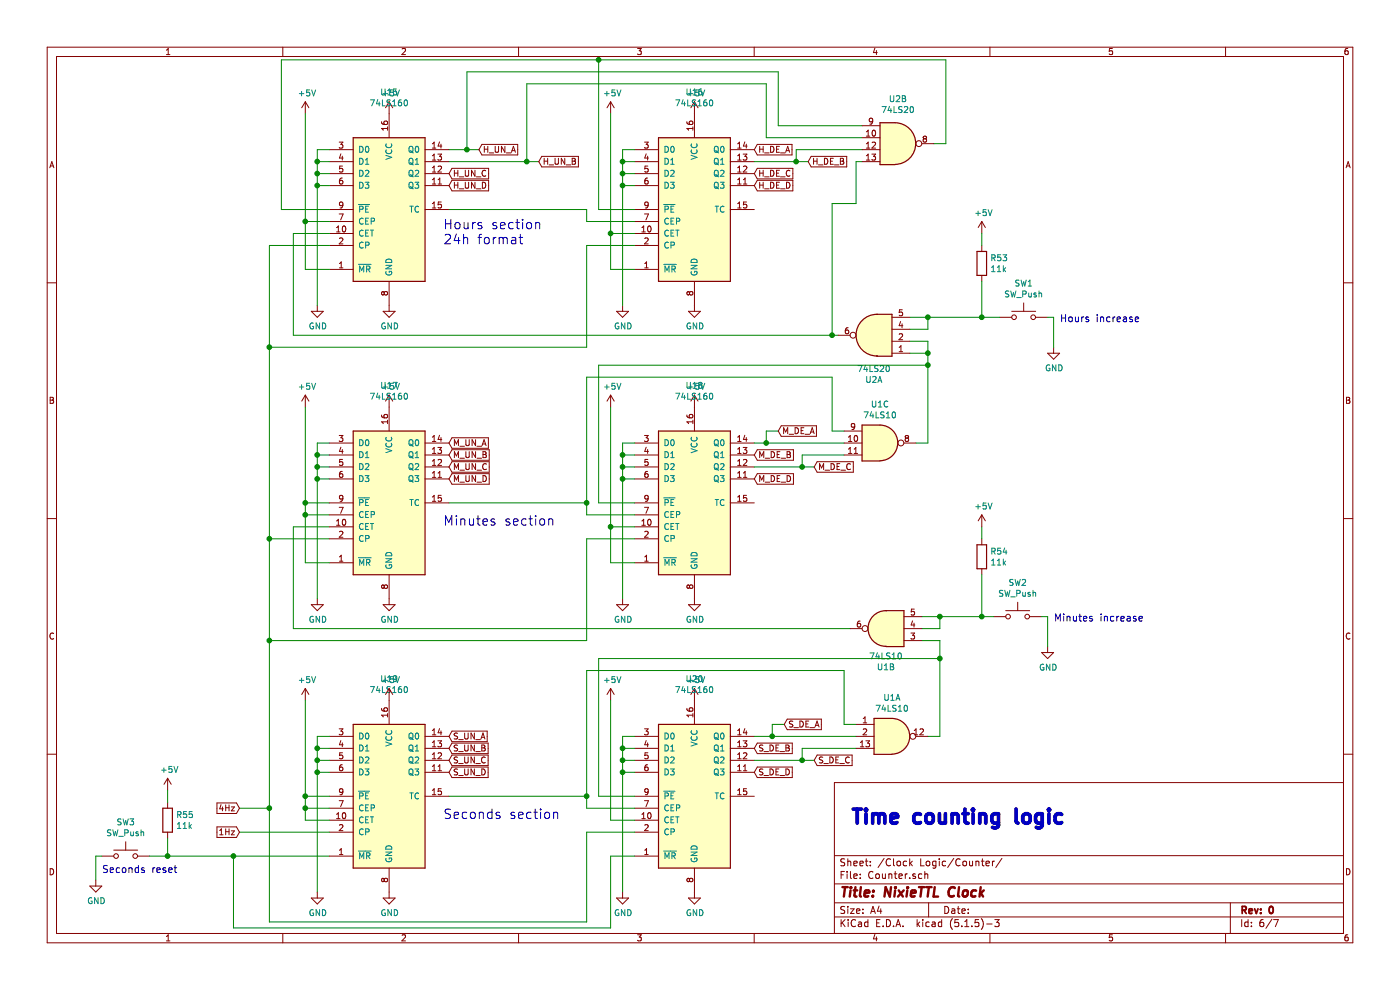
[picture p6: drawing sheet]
EESchema Schematic File Version 4
EELAYER 30 0
EELAYER END
$Descr A4 11693 8268
encoding utf-8
Sheet 6 7
Title "NixieTTL Clock"
Date ""
Rev "0"
Comp ""
Comment1 ""
Comment2 ""
Comment3 ""
Comment4 ""
$EndDescr
$Comp
L 74xx:74LS20 U?
U 1 1
P 7300 2800
AR Path="/5E142A7A/5F0894AE" Ref="U?"  Part="1" 
AR Path="/5E142A7A/5F058E0C/5F0894AE" Ref="U2"  Part="1" 
F 0 "U2" H 7300 3175 50  0000 C CNN
F 1 "74LS20" H 7300 3084 50  0000 C CNN
F 2 "Package_DIP:DIP-14_W7.62mm" H 7300 2800 50  0001 C CNN
F 3 "http://www.ti.com/lit/gpn/sn74LS20" H 7300 2800 50  0001 C CNN
	1    7300 2800
	-1   0    0    1   
$EndComp
$Comp
L 74xx:74LS160 U?
U 1 1
P 5800 1750
AR Path="/5E142A7A/5F0894BA" Ref="U?"  Part="1" 
AR Path="/5E142A7A/5F058E0C/5F0894BA" Ref="U16"  Part="1" 
F 0 "U16" H 5800 2731 50  0000 C CNN
F 1 "74LS160" H 5800 2640 50  0000 C CNN
F 2 "Package_DIP:DIP-16_W7.62mm" H 5800 1750 50  0001 C CNN
F 3 "http://www.ti.com/lit/gpn/sn74LS160" H 5800 1750 50  0001 C CNN
	1    5800 1750
	1    0    0    -1  
$EndComp
$Comp
L 74xx:74LS160 U?
U 1 1
P 3250 1750
AR Path="/5E142A7A/5F0894C0" Ref="U?"  Part="1" 
AR Path="/5E142A7A/5F058E0C/5F0894C0" Ref="U15"  Part="1" 
F 0 "U15" H 3250 2731 50  0000 C CNN
F 1 "74LS160" H 3250 2640 50  0000 C CNN
F 2 "Package_DIP:DIP-16_W7.62mm" H 3250 1750 50  0001 C CNN
F 3 "http://www.ti.com/lit/gpn/sn74LS160" H 3250 1750 50  0001 C CNN
	1    3250 1750
	1    0    0    -1  
$EndComp
Wire Wire Line
	7850 6150 7750 6150
Wire Wire Line
	7850 5500 7850 6150
Wire Wire Line
	5000 5500 7850 5500
Wire Wire Line
	5000 6650 5000 5500
Wire Wire Line
	5300 6650 5000 6650
Connection ~ 4900 6650
Wire Wire Line
	7050 6050 7150 6050
Wire Wire Line
	7050 5600 7050 6050
Wire Wire Line
	4900 5600 7050 5600
Wire Wire Line
	4900 6650 4900 5600
Wire Wire Line
	6700 6250 7150 6250
Wire Wire Line
	6700 6350 6700 6250
Wire Wire Line
	6300 6350 6700 6350
Wire Wire Line
	6300 6150 6450 6150
$Comp
L 74xx:74LS10 U?
U 1 1
P 7450 6150
AR Path="/5E142A7A/5F0894D4" Ref="U?"  Part="1" 
AR Path="/5E142A7A/5F058E0C/5F0894D4" Ref="U1"  Part="1" 
F 0 "U1" H 7450 6475 50  0000 C CNN
F 1 "74LS10" H 7450 6384 50  0000 C CNN
F 2 "Package_DIP:DIP-14_W7.62mm" H 7450 6150 50  0001 C CNN
F 3 "http://www.ti.com/lit/gpn/sn74LS10" H 7450 6150 50  0001 C CNN
	1    7450 6150
	1    0    0    -1  
$EndComp
Wire Wire Line
	5300 6950 4900 6950
Wire Wire Line
	5100 5850 5100 6850
Wire Wire Line
	5100 7150 5300 7150
Wire Wire Line
	5300 6850 5100 6850
Wire Wire Line
	4900 6750 5300 6750
Wire Wire Line
	4900 6650 4900 6750
Wire Wire Line
	3750 6650 4900 6650
Connection ~ 5200 6450
Wire Wire Line
	5200 7450 5200 6450
Connection ~ 5200 6350
Wire Wire Line
	5200 6450 5200 6350
Wire Wire Line
	5200 6450 5300 6450
Connection ~ 5200 6250
Wire Wire Line
	5200 6250 5200 6350
Wire Wire Line
	5200 6250 5300 6250
Wire Wire Line
	5200 6350 5300 6350
Wire Wire Line
	5200 6150 5200 6250
Wire Wire Line
	5300 6150 5200 6150
Wire Wire Line
	2550 6850 2750 6850
Wire Wire Line
	2750 6750 2550 6750
Wire Wire Line
	2550 5850 2550 6650
Wire Wire Line
	2750 6650 2550 6650
Wire Wire Line
	2650 6450 2650 7450
Connection ~ 2650 6450
Wire Wire Line
	2650 6450 2750 6450
Wire Wire Line
	2650 6350 2650 6450
Connection ~ 2650 6350
Wire Wire Line
	2750 6350 2650 6350
Wire Wire Line
	2650 6250 2650 6350
Connection ~ 2650 6250
Wire Wire Line
	2650 6250 2750 6250
Wire Wire Line
	2650 6150 2650 6250
Wire Wire Line
	2750 6150 2650 6150
$Comp
L power:+5V #PWR?
U 1 1
P 3250 5850
AR Path="/5E142A7A/5F089501" Ref="#PWR?"  Part="1" 
AR Path="/5E142A7A/5F058E0C/5F089501" Ref="#PWR0119"  Part="1" 
F 0 "#PWR0119" H 3250 5700 50  0001 C CNN
F 1 "+5V" H 3265 6023 50  0000 C CNN
F 2 "" H 3250 5850 50  0001 C CNN
F 3 "" H 3250 5850 50  0001 C CNN
	1    3250 5850
	1    0    0    -1  
$EndComp
$Comp
L power:+5V #PWR?
U 1 1
P 2550 5850
AR Path="/5E142A7A/5F089507" Ref="#PWR?"  Part="1" 
AR Path="/5E142A7A/5F058E0C/5F089507" Ref="#PWR0118"  Part="1" 
F 0 "#PWR0118" H 2550 5700 50  0001 C CNN
F 1 "+5V" H 2565 6023 50  0000 C CNN
F 2 "" H 2550 5850 50  0001 C CNN
F 3 "" H 2550 5850 50  0001 C CNN
	1    2550 5850
	1    0    0    -1  
$EndComp
$Comp
L power:+5V #PWR?
U 1 1
P 5100 5850
AR Path="/5E142A7A/5F08950D" Ref="#PWR?"  Part="1" 
AR Path="/5E142A7A/5F058E0C/5F08950D" Ref="#PWR0120"  Part="1" 
F 0 "#PWR0120" H 5100 5700 50  0001 C CNN
F 1 "+5V" H 5115 6023 50  0000 C CNN
F 2 "" H 5100 5850 50  0001 C CNN
F 3 "" H 5100 5850 50  0001 C CNN
	1    5100 5850
	1    0    0    -1  
$EndComp
$Comp
L power:+5V #PWR?
U 1 1
P 5800 5850
AR Path="/5E142A7A/5F089513" Ref="#PWR?"  Part="1" 
AR Path="/5E142A7A/5F058E0C/5F089513" Ref="#PWR0121"  Part="1" 
F 0 "#PWR0121" H 5800 5700 50  0001 C CNN
F 1 "+5V" H 5815 6023 50  0000 C CNN
F 2 "" H 5800 5850 50  0001 C CNN
F 3 "" H 5800 5850 50  0001 C CNN
	1    5800 5850
	1    0    0    -1  
$EndComp
$Comp
L power:GND #PWR?
U 1 1
P 5200 7450
AR Path="/5E142A7A/5F089519" Ref="#PWR?"  Part="1" 
AR Path="/5E142A7A/5F058E0C/5F089519" Ref="#PWR0126"  Part="1" 
F 0 "#PWR0126" H 5200 7200 50  0001 C CNN
F 1 "GND" H 5205 7277 50  0000 C CNN
F 2 "" H 5200 7450 50  0001 C CNN
F 3 "" H 5200 7450 50  0001 C CNN
	1    5200 7450
	1    0    0    -1  
$EndComp
$Comp
L power:GND #PWR?
U 1 1
P 2650 7450
AR Path="/5E142A7A/5F08951F" Ref="#PWR?"  Part="1" 
AR Path="/5E142A7A/5F058E0C/5F08951F" Ref="#PWR0124"  Part="1" 
F 0 "#PWR0124" H 2650 7200 50  0001 C CNN
F 1 "GND" H 2655 7277 50  0000 C CNN
F 2 "" H 2650 7450 50  0001 C CNN
F 3 "" H 2650 7450 50  0001 C CNN
	1    2650 7450
	1    0    0    -1  
$EndComp
$Comp
L power:GND #PWR?
U 1 1
P 5800 7450
AR Path="/5E142A7A/5F089525" Ref="#PWR?"  Part="1" 
AR Path="/5E142A7A/5F058E0C/5F089525" Ref="#PWR0127"  Part="1" 
F 0 "#PWR0127" H 5800 7200 50  0001 C CNN
F 1 "GND" H 5805 7277 50  0000 C CNN
F 2 "" H 5800 7450 50  0001 C CNN
F 3 "" H 5800 7450 50  0001 C CNN
	1    5800 7450
	1    0    0    -1  
$EndComp
$Comp
L power:GND #PWR?
U 1 1
P 3250 7450
AR Path="/5E142A7A/5F08952B" Ref="#PWR?"  Part="1" 
AR Path="/5E142A7A/5F058E0C/5F08952B" Ref="#PWR0125"  Part="1" 
F 0 "#PWR0125" H 3250 7200 50  0001 C CNN
F 1 "GND" H 3255 7277 50  0000 C CNN
F 2 "" H 3250 7450 50  0001 C CNN
F 3 "" H 3250 7450 50  0001 C CNN
	1    3250 7450
	1    0    0    -1  
$EndComp
$Comp
L 74xx:74LS160 U?
U 1 1
P 5800 6650
AR Path="/5E142A7A/5F089531" Ref="U?"  Part="1" 
AR Path="/5E142A7A/5F058E0C/5F089531" Ref="U20"  Part="1" 
F 0 "U20" H 5800 7631 50  0000 C CNN
F 1 "74LS160" H 5800 7540 50  0000 C CNN
F 2 "Package_DIP:DIP-16_W7.62mm" H 5800 6650 50  0001 C CNN
F 3 "http://www.ti.com/lit/gpn/sn74LS160" H 5800 6650 50  0001 C CNN
	1    5800 6650
	1    0    0    -1  
$EndComp
$Comp
L 74xx:74LS160 U?
U 1 1
P 3250 6650
AR Path="/5E142A7A/5F089537" Ref="U?"  Part="1" 
AR Path="/5E142A7A/5F058E0C/5F089537" Ref="U19"  Part="1" 
F 0 "U19" H 3250 7631 50  0000 C CNN
F 1 "74LS160" H 3250 7540 50  0000 C CNN
F 2 "Package_DIP:DIP-16_W7.62mm" H 3250 6650 50  0001 C CNN
F 3 "http://www.ti.com/lit/gpn/sn74LS160" H 3250 6650 50  0001 C CNN
	1    3250 6650
	1    0    0    -1  
$EndComp
$Comp
L 74xx:74LS10 U?
U 3 1
P 7350 3700
AR Path="/5E142A7A/5F08953D" Ref="U?"  Part="3" 
AR Path="/5E142A7A/5F058E0C/5F08953D" Ref="U1"  Part="3" 
F 0 "U1" H 7350 4025 50  0000 C CNN
F 1 "74LS10" H 7350 3934 50  0000 C CNN
F 2 "Package_DIP:DIP-14_W7.62mm" H 7350 3700 50  0001 C CNN
F 3 "http://www.ti.com/lit/gpn/sn74LS10" H 7350 3700 50  0001 C CNN
	3    7350 3700
	1    0    0    -1  
$EndComp
$Comp
L 74xx:74LS10 U?
U 2 1
P 7400 5250
AR Path="/5E142A7A/5F089543" Ref="U?"  Part="2" 
AR Path="/5E142A7A/5F058E0C/5F089543" Ref="U1"  Part="2" 
F 0 "U1" H 7400 5575 50  0000 C CNN
F 1 "74LS10" H 7400 5484 50  0000 C CNN
F 2 "Package_DIP:DIP-14_W7.62mm" H 7400 5250 50  0001 C CNN
F 3 "http://www.ti.com/lit/gpn/sn74LS10" H 7400 5250 50  0001 C CNN
	2    7400 5250
	-1   0    0    1   
$EndComp
Wire Wire Line
	2750 4000 2650 4000
Wire Wire Line
	2650 4000 2650 3900
Wire Wire Line
	2650 3700 2750 3700
Wire Wire Line
	2750 3800 2650 3800
Connection ~ 2650 3800
Wire Wire Line
	2650 3800 2650 3700
Wire Wire Line
	2650 3900 2750 3900
Connection ~ 2650 3900
Wire Wire Line
	2650 3900 2650 3800
Wire Wire Line
	2650 4000 2650 5000
Connection ~ 2650 4000
Wire Wire Line
	2750 4300 2550 4300
Wire Wire Line
	2550 4300 2550 4200
Wire Wire Line
	2750 4200 2550 4200
Connection ~ 2550 4200
Wire Wire Line
	2550 4200 2550 3400
Wire Wire Line
	2550 4300 2550 4700
Wire Wire Line
	2550 4700 2750 4700
Connection ~ 2550 4300
Wire Wire Line
	2750 4500 2250 4500
Wire Wire Line
	2750 4400 2450 4400
Connection ~ 5100 4400
Wire Wire Line
	5100 4700 5100 4400
Wire Wire Line
	5300 4700 5100 4700
Wire Wire Line
	5100 4400 5100 3400
Wire Wire Line
	5300 4400 5100 4400
Wire Wire Line
	5200 3800 5200 3900
Connection ~ 5200 3800
Wire Wire Line
	5300 3800 5200 3800
Wire Wire Line
	5200 3900 5200 4000
Connection ~ 5200 3900
Wire Wire Line
	5200 3900 5300 3900
Wire Wire Line
	5200 4000 5200 5000
Connection ~ 5200 4000
Wire Wire Line
	5300 4000 5200 4000
Wire Wire Line
	5200 3700 5200 3800
Wire Wire Line
	5300 3700 5200 3700
$Comp
L 74xx:74LS160 U?
U 1 1
P 3250 4200
AR Path="/5E142A7A/5F08956E" Ref="U?"  Part="1" 
AR Path="/5E142A7A/5F058E0C/5F08956E" Ref="U17"  Part="1" 
F 0 "U17" H 3250 5181 50  0000 C CNN
F 1 "74LS160" H 3250 5090 50  0000 C CNN
F 2 "Package_DIP:DIP-16_W7.62mm" H 3250 4200 50  0001 C CNN
F 3 "http://www.ti.com/lit/gpn/sn74LS160" H 3250 4200 50  0001 C CNN
	1    3250 4200
	1    0    0    -1  
$EndComp
$Comp
L 74xx:74LS160 U?
U 1 1
P 5800 4200
AR Path="/5E142A7A/5F089574" Ref="U?"  Part="1" 
AR Path="/5E142A7A/5F058E0C/5F089574" Ref="U18"  Part="1" 
F 0 "U18" H 5800 5181 50  0000 C CNN
F 1 "74LS160" H 5800 5090 50  0000 C CNN
F 2 "Package_DIP:DIP-16_W7.62mm" H 5800 4200 50  0001 C CNN
F 3 "http://www.ti.com/lit/gpn/sn74LS160" H 5800 4200 50  0001 C CNN
	1    5800 4200
	1    0    0    -1  
$EndComp
Wire Wire Line
	5300 4300 4900 4300
Wire Wire Line
	4900 4300 4900 4200
Wire Wire Line
	4900 4200 3750 4200
Wire Wire Line
	5300 1850 4900 1850
Wire Wire Line
	4900 1850 4900 1750
Wire Wire Line
	4900 1750 3750 1750
Wire Wire Line
	5300 1250 5200 1250
Wire Wire Line
	5200 1250 5200 1350
Wire Wire Line
	5300 1550 5200 1550
Connection ~ 5200 1550
Wire Wire Line
	5200 1550 5200 2550
Wire Wire Line
	5300 1450 5200 1450
Connection ~ 5200 1450
Wire Wire Line
	5200 1450 5200 1550
Wire Wire Line
	5200 1350 5300 1350
Connection ~ 5200 1350
Wire Wire Line
	5200 1350 5200 1450
Wire Wire Line
	5300 1950 5100 1950
Wire Wire Line
	5100 1950 5100 2250
Wire Wire Line
	5100 2250 5300 2250
Connection ~ 5100 1950
Wire Wire Line
	2750 1550 2650 1550
Wire Wire Line
	2650 1550 2650 2550
Wire Wire Line
	2650 1550 2650 1450
Wire Wire Line
	2650 1250 2750 1250
Connection ~ 2650 1550
Wire Wire Line
	2750 1350 2650 1350
Connection ~ 2650 1350
Wire Wire Line
	2650 1350 2650 1250
Wire Wire Line
	2750 1450 2650 1450
Connection ~ 2650 1450
Wire Wire Line
	2650 1450 2650 1350
Wire Wire Line
	2750 1850 2550 1850
Wire Wire Line
	2750 2250 2550 2250
Wire Wire Line
	2550 2250 2550 1850
Connection ~ 2550 1850
Wire Wire Line
	2750 2050 2250 2050
Wire Wire Line
	5300 2050 4900 2050
Wire Wire Line
	7850 5500 7850 5350
Wire Wire Line
	7850 5350 7700 5350
Connection ~ 7850 5500
Wire Wire Line
	7100 5250 2450 5250
Wire Wire Line
	2450 5250 2450 4400
Wire Wire Line
	7050 3700 6400 3700
Wire Wire Line
	6300 3900 6700 3900
Wire Wire Line
	6700 3900 6700 3800
Wire Wire Line
	6700 3800 7050 3800
Wire Wire Line
	5300 4200 5000 4200
Wire Wire Line
	5000 4200 5000 3050
Wire Wire Line
	4900 4200 4900 3150
Connection ~ 4900 4200
Wire Wire Line
	7750 3050 7750 3700
Wire Wire Line
	7750 3700 7650 3700
Wire Wire Line
	5000 3050 7750 3050
Wire Wire Line
	6950 3600 6950 3150
Wire Wire Line
	6950 3600 7050 3600
Wire Wire Line
	4900 3150 6950 3150
Wire Wire Line
	7600 2950 7750 2950
Wire Wire Line
	7750 2950 7750 3050
Connection ~ 7750 3050
Wire Wire Line
	7600 2850 7750 2850
Wire Wire Line
	7750 2850 7750 2950
Connection ~ 7750 2950
Wire Wire Line
	2750 1950 2450 1950
Wire Wire Line
	2450 2800 6950 2800
Wire Wire Line
	3750 1250 3900 1250
Wire Wire Line
	4400 1350 3750 1350
Wire Wire Line
	2550 950  2550 1850
Wire Wire Line
	5100 950  5100 1950
Wire Wire Line
	5300 1750 5000 1750
Wire Wire Line
	2750 1750 2350 1750
$Comp
L power:GND #PWR?
U 1 1
P 5800 5000
AR Path="/5E142A7A/5F0895C2" Ref="#PWR?"  Part="1" 
AR Path="/5E142A7A/5F058E0C/5F0895C2" Ref="#PWR0116"  Part="1" 
F 0 "#PWR0116" H 5800 4750 50  0001 C CNN
F 1 "GND" H 5805 4827 50  0000 C CNN
F 2 "" H 5800 5000 50  0001 C CNN
F 3 "" H 5800 5000 50  0001 C CNN
	1    5800 5000
	1    0    0    -1  
$EndComp
$Comp
L power:GND #PWR?
U 1 1
P 3250 5000
AR Path="/5E142A7A/5F0895C8" Ref="#PWR?"  Part="1" 
AR Path="/5E142A7A/5F058E0C/5F0895C8" Ref="#PWR0114"  Part="1" 
F 0 "#PWR0114" H 3250 4750 50  0001 C CNN
F 1 "GND" H 3255 4827 50  0000 C CNN
F 2 "" H 3250 5000 50  0001 C CNN
F 3 "" H 3250 5000 50  0001 C CNN
	1    3250 5000
	1    0    0    -1  
$EndComp
$Comp
L power:GND #PWR?
U 1 1
P 5200 5000
AR Path="/5E142A7A/5F0895CE" Ref="#PWR?"  Part="1" 
AR Path="/5E142A7A/5F058E0C/5F0895CE" Ref="#PWR0115"  Part="1" 
F 0 "#PWR0115" H 5200 4750 50  0001 C CNN
F 1 "GND" H 5205 4827 50  0000 C CNN
F 2 "" H 5200 5000 50  0001 C CNN
F 3 "" H 5200 5000 50  0001 C CNN
	1    5200 5000
	1    0    0    -1  
$EndComp
$Comp
L power:GND #PWR?
U 1 1
P 2650 5000
AR Path="/5E142A7A/5F0895D4" Ref="#PWR?"  Part="1" 
AR Path="/5E142A7A/5F058E0C/5F0895D4" Ref="#PWR0113"  Part="1" 
F 0 "#PWR0113" H 2650 4750 50  0001 C CNN
F 1 "GND" H 2655 4827 50  0000 C CNN
F 2 "" H 2650 5000 50  0001 C CNN
F 3 "" H 2650 5000 50  0001 C CNN
	1    2650 5000
	1    0    0    -1  
$EndComp
$Comp
L power:+5V #PWR?
U 1 1
P 2550 3400
AR Path="/5E142A7A/5F0895DA" Ref="#PWR?"  Part="1" 
AR Path="/5E142A7A/5F058E0C/5F0895DA" Ref="#PWR0108"  Part="1" 
F 0 "#PWR0108" H 2550 3250 50  0001 C CNN
F 1 "+5V" H 2565 3573 50  0000 C CNN
F 2 "" H 2550 3400 50  0001 C CNN
F 3 "" H 2550 3400 50  0001 C CNN
	1    2550 3400
	1    0    0    -1  
$EndComp
$Comp
L power:+5V #PWR?
U 1 1
P 3250 3400
AR Path="/5E142A7A/5F0895E0" Ref="#PWR?"  Part="1" 
AR Path="/5E142A7A/5F058E0C/5F0895E0" Ref="#PWR0109"  Part="1" 
F 0 "#PWR0109" H 3250 3250 50  0001 C CNN
F 1 "+5V" H 3265 3573 50  0000 C CNN
F 2 "" H 3250 3400 50  0001 C CNN
F 3 "" H 3250 3400 50  0001 C CNN
	1    3250 3400
	1    0    0    -1  
$EndComp
$Comp
L power:+5V #PWR?
U 1 1
P 5800 3400
AR Path="/5E142A7A/5F0895E6" Ref="#PWR?"  Part="1" 
AR Path="/5E142A7A/5F058E0C/5F0895E6" Ref="#PWR0111"  Part="1" 
F 0 "#PWR0111" H 5800 3250 50  0001 C CNN
F 1 "+5V" H 5815 3573 50  0000 C CNN
F 2 "" H 5800 3400 50  0001 C CNN
F 3 "" H 5800 3400 50  0001 C CNN
	1    5800 3400
	1    0    0    -1  
$EndComp
$Comp
L power:+5V #PWR?
U 1 1
P 5100 3400
AR Path="/5E142A7A/5F0895EC" Ref="#PWR?"  Part="1" 
AR Path="/5E142A7A/5F058E0C/5F0895EC" Ref="#PWR0110"  Part="1" 
F 0 "#PWR0110" H 5100 3250 50  0001 C CNN
F 1 "+5V" H 5115 3573 50  0000 C CNN
F 2 "" H 5100 3400 50  0001 C CNN
F 3 "" H 5100 3400 50  0001 C CNN
	1    5100 3400
	1    0    0    -1  
$EndComp
$Comp
L power:GND #PWR?
U 1 1
P 5800 2550
AR Path="/5E142A7A/5F0895F2" Ref="#PWR?"  Part="1" 
AR Path="/5E142A7A/5F058E0C/5F0895F2" Ref="#PWR0106"  Part="1" 
F 0 "#PWR0106" H 5800 2300 50  0001 C CNN
F 1 "GND" H 5805 2377 50  0000 C CNN
F 2 "" H 5800 2550 50  0001 C CNN
F 3 "" H 5800 2550 50  0001 C CNN
	1    5800 2550
	1    0    0    -1  
$EndComp
$Comp
L power:GND #PWR?
U 1 1
P 5200 2550
AR Path="/5E142A7A/5F0895F8" Ref="#PWR?"  Part="1" 
AR Path="/5E142A7A/5F058E0C/5F0895F8" Ref="#PWR0105"  Part="1" 
F 0 "#PWR0105" H 5200 2300 50  0001 C CNN
F 1 "GND" H 5205 2377 50  0000 C CNN
F 2 "" H 5200 2550 50  0001 C CNN
F 3 "" H 5200 2550 50  0001 C CNN
	1    5200 2550
	1    0    0    -1  
$EndComp
$Comp
L power:GND #PWR?
U 1 1
P 3250 2550
AR Path="/5E142A7A/5F0895FE" Ref="#PWR?"  Part="1" 
AR Path="/5E142A7A/5F058E0C/5F0895FE" Ref="#PWR0104"  Part="1" 
F 0 "#PWR0104" H 3250 2300 50  0001 C CNN
F 1 "GND" H 3255 2377 50  0000 C CNN
F 2 "" H 3250 2550 50  0001 C CNN
F 3 "" H 3250 2550 50  0001 C CNN
	1    3250 2550
	1    0    0    -1  
$EndComp
$Comp
L power:GND #PWR?
U 1 1
P 2650 2550
AR Path="/5E142A7A/5F089604" Ref="#PWR?"  Part="1" 
AR Path="/5E142A7A/5F058E0C/5F089604" Ref="#PWR0103"  Part="1" 
F 0 "#PWR0103" H 2650 2300 50  0001 C CNN
F 1 "GND" H 2655 2377 50  0000 C CNN
F 2 "" H 2650 2550 50  0001 C CNN
F 3 "" H 2650 2550 50  0001 C CNN
	1    2650 2550
	1    0    0    -1  
$EndComp
$Comp
L power:+5V #PWR?
U 1 1
P 2550 950
AR Path="/5E142A7A/5F08960A" Ref="#PWR?"  Part="1" 
AR Path="/5E142A7A/5F058E0C/5F08960A" Ref="#PWR098"  Part="1" 
F 0 "#PWR098" H 2550 800 50  0001 C CNN
F 1 "+5V" H 2565 1123 50  0000 C CNN
F 2 "" H 2550 950 50  0001 C CNN
F 3 "" H 2550 950 50  0001 C CNN
	1    2550 950 
	1    0    0    -1  
$EndComp
$Comp
L power:+5V #PWR?
U 1 1
P 5800 950
AR Path="/5E142A7A/5F089610" Ref="#PWR?"  Part="1" 
AR Path="/5E142A7A/5F058E0C/5F089610" Ref="#PWR0101"  Part="1" 
F 0 "#PWR0101" H 5800 800 50  0001 C CNN
F 1 "+5V" H 5815 1123 50  0000 C CNN
F 2 "" H 5800 950 50  0001 C CNN
F 3 "" H 5800 950 50  0001 C CNN
	1    5800 950 
	1    0    0    -1  
$EndComp
$Comp
L power:+5V #PWR?
U 1 1
P 5100 950
AR Path="/5E142A7A/5F089616" Ref="#PWR?"  Part="1" 
AR Path="/5E142A7A/5F058E0C/5F089616" Ref="#PWR0100"  Part="1" 
F 0 "#PWR0100" H 5100 800 50  0001 C CNN
F 1 "+5V" H 5115 1123 50  0000 C CNN
F 2 "" H 5100 950 50  0001 C CNN
F 3 "" H 5100 950 50  0001 C CNN
	1    5100 950 
	1    0    0    -1  
$EndComp
Wire Wire Line
	6300 1350 6650 1350
Wire Wire Line
	6400 700  4400 700 
Wire Wire Line
	4400 700  4400 1350
Wire Wire Line
	3900 1250 3900 600 
Wire Wire Line
	5000 500  2350 500 
Connection ~ 5000 500 
Wire Wire Line
	2350 500  2350 1750
Wire Wire Line
	5000 500  5000 1750
$Comp
L power:+5V #PWR?
U 1 1
P 3250 950
AR Path="/5E142A7A/5F089627" Ref="#PWR?"  Part="1" 
AR Path="/5E142A7A/5F058E0C/5F089627" Ref="#PWR099"  Part="1" 
F 0 "#PWR099" H 3250 800 50  0001 C CNN
F 1 "+5V" H 3265 1123 50  0000 C CNN
F 2 "" H 3250 950 50  0001 C CNN
F 3 "" H 3250 950 50  0001 C CNN
	1    3250 950 
	1    0    0    -1  
$EndComp
Wire Wire Line
	4900 2050 4900 2900
Wire Wire Line
	4900 2900 2250 2900
Wire Wire Line
	2250 2900 2250 4500
Connection ~ 2250 2900
Wire Wire Line
	4900 4500 4900 5350
Wire Wire Line
	4900 5350 2250 5350
Wire Wire Line
	2250 5350 2250 4500
Wire Wire Line
	4900 4500 5300 4500
Connection ~ 2250 4500
Wire Wire Line
	4900 6950 4900 7700
Wire Wire Line
	4900 7700 2250 7700
Connection ~ 2250 5350
Wire Wire Line
	6500 1050 6500 600 
Wire Wire Line
	3900 600  6500 600 
Wire Wire Line
	6400 700  6400 1150
Wire Wire Line
	6650 1250 6650 1350
Text GLabel 2000 6750 0    50   Input ~ 0
4Hz
Text GLabel 2000 6950 0    50   Input ~ 0
1Hz
$Comp
L Switch:SW_Push SW?
U 1 1
P 1050 7150
AR Path="/5E142A7A/5E903353" Ref="SW?"  Part="1" 
AR Path="/5E142A7A/5F058E0C/5E903353" Ref="SW3"  Part="1" 
F 0 "SW3" H 1050 7435 50  0000 C CNN
F 1 "SW_Push" H 1050 7344 50  0000 C CNN
F 2 "" H 1050 7350 50  0001 C CNN
F 3 "~" H 1050 7350 50  0001 C CNN
	1    1050 7150
	1    0    0    -1  
$EndComp
$Comp
L Switch:SW_Push SW?
U 1 1
P 8500 5150
AR Path="/5E142A7A/5E903359" Ref="SW?"  Part="1" 
AR Path="/5E142A7A/5F058E0C/5E903359" Ref="SW2"  Part="1" 
F 0 "SW2" H 8500 5435 50  0000 C CNN
F 1 "SW_Push" H 8500 5344 50  0000 C CNN
F 2 "" H 8500 5350 50  0001 C CNN
F 3 "~" H 8500 5350 50  0001 C CNN
	1    8500 5150
	1    0    0    -1  
$EndComp
$Comp
L Switch:SW_Push SW?
U 1 1
P 8550 2650
AR Path="/5E142A7A/5E90335F" Ref="SW?"  Part="1" 
AR Path="/5E142A7A/5F058E0C/5E90335F" Ref="SW1"  Part="1" 
F 0 "SW1" H 8550 2935 50  0000 C CNN
F 1 "SW_Push" H 8550 2844 50  0000 C CNN
F 2 "" H 8550 2850 50  0001 C CNN
F 3 "~" H 8550 2850 50  0001 C CNN
	1    8550 2650
	1    0    0    -1  
$EndComp
$Comp
L Device:R R53
U 1 1
P 8200 2200
F 0 "R53" H 8270 2246 50  0000 L CNN
F 1 "11k" H 8270 2155 50  0000 L CNN
F 2 "Resistor_THT:R_Axial_DIN0207_L6.3mm_D2.5mm_P10.16mm_Horizontal" V 8130 2200 50  0001 C CNN
F 3 "~" H 8200 2200 50  0001 C CNN
	1    8200 2200
	1    0    0    -1  
$EndComp
$Comp
L Device:R R54
U 1 1
P 8200 4650
F 0 "R54" H 8270 4696 50  0000 L CNN
F 1 "11k" H 8270 4605 50  0000 L CNN
F 2 "Resistor_THT:R_Axial_DIN0207_L6.3mm_D2.5mm_P10.16mm_Horizontal" V 8130 4650 50  0001 C CNN
F 3 "~" H 8200 4650 50  0001 C CNN
	1    8200 4650
	1    0    0    -1  
$EndComp
$Comp
L Device:R R55
U 1 1
P 1400 6850
F 0 "R55" H 1470 6896 50  0000 L CNN
F 1 "11k" H 1470 6805 50  0000 L CNN
F 2 "Resistor_THT:R_Axial_DIN0207_L6.3mm_D2.5mm_P10.16mm_Horizontal" V 1330 6850 50  0001 C CNN
F 3 "~" H 1400 6850 50  0001 C CNN
	1    1400 6850
	1    0    0    -1  
$EndComp
Wire Wire Line
	8350 2650 8200 2650
Wire Wire Line
	8200 2650 8200 2350
Wire Wire Line
	7600 2650 7750 2650
Connection ~ 8200 2650
Wire Wire Line
	7600 2750 7750 2750
Wire Wire Line
	7750 2750 7750 2650
Connection ~ 7750 2650
Wire Wire Line
	7750 2650 8200 2650
Wire Wire Line
	8200 4800 8200 5150
Wire Wire Line
	8200 5150 7850 5150
Wire Wire Line
	7700 5250 7850 5250
Wire Wire Line
	7850 5250 7850 5150
Connection ~ 7850 5150
Wire Wire Line
	7850 5150 7700 5150
Wire Wire Line
	8200 5150 8300 5150
Connection ~ 8200 5150
$Comp
L power:+5V #PWR0112
U 1 1
P 8200 4400
F 0 "#PWR0112" H 8200 4250 50  0001 C CNN
F 1 "+5V" H 8215 4573 50  0000 C CNN
F 2 "" H 8200 4400 50  0001 C CNN
F 3 "" H 8200 4400 50  0001 C CNN
	1    8200 4400
	1    0    0    -1  
$EndComp
$Comp
L power:+5V #PWR0102
U 1 1
P 8200 1950
F 0 "#PWR0102" H 8200 1800 50  0001 C CNN
F 1 "+5V" H 8215 2123 50  0000 C CNN
F 2 "" H 8200 1950 50  0001 C CNN
F 3 "" H 8200 1950 50  0001 C CNN
	1    8200 1950
	1    0    0    -1  
$EndComp
$Comp
L power:+5V #PWR0122
U 1 1
P 1400 6600
F 0 "#PWR0122" H 1400 6450 50  0001 C CNN
F 1 "+5V" H 1415 6773 50  0000 C CNN
F 2 "" H 1400 6600 50  0001 C CNN
F 3 "" H 1400 6600 50  0001 C CNN
	1    1400 6600
	1    0    0    -1  
$EndComp
$Comp
L power:GND #PWR0107
U 1 1
P 8800 2900
F 0 "#PWR0107" H 8800 2650 50  0001 C CNN
F 1 "GND" H 8805 2727 50  0000 C CNN
F 2 "" H 8800 2900 50  0001 C CNN
F 3 "" H 8800 2900 50  0001 C CNN
	1    8800 2900
	1    0    0    -1  
$EndComp
$Comp
L power:GND #PWR0117
U 1 1
P 8750 5400
F 0 "#PWR0117" H 8750 5150 50  0001 C CNN
F 1 "GND" H 8755 5227 50  0000 C CNN
F 2 "" H 8750 5400 50  0001 C CNN
F 3 "" H 8750 5400 50  0001 C CNN
	1    8750 5400
	1    0    0    -1  
$EndComp
$Comp
L power:GND #PWR0123
U 1 1
P 800 7350
F 0 "#PWR0123" H 800 7100 50  0001 C CNN
F 1 "GND" H 805 7177 50  0000 C CNN
F 2 "" H 800 7350 50  0001 C CNN
F 3 "" H 800 7350 50  0001 C CNN
	1    800  7350
	1    0    0    -1  
$EndComp
Wire Wire Line
	8200 4400 8200 4500
Wire Wire Line
	8200 2050 8200 1950
Wire Wire Line
	8750 2650 8800 2650
Wire Wire Line
	8800 2650 8800 2900
Wire Wire Line
	8700 5150 8750 5150
Wire Wire Line
	8750 5150 8750 5400
Wire Wire Line
	800  7350 800  7150
Wire Wire Line
	800  7150 850  7150
Wire Wire Line
	1250 7150 1400 7150
Wire Wire Line
	1400 7150 1400 7000
Wire Wire Line
	1400 6600 1400 6700
Wire Wire Line
	1400 7150 1950 7150
Connection ~ 1400 7150
Wire Wire Line
	1950 7750 5100 7750
Wire Wire Line
	5100 7750 5100 7150
Wire Wire Line
	1950 7150 1950 7750
Wire Wire Line
	1950 7150 2750 7150
Connection ~ 1950 7150
Wire Wire Line
	2250 2050 2250 2900
Wire Wire Line
	2450 1950 2450 2800
Text GLabel 3750 6150 2    50   Input ~ 0
S_UN_A
Text GLabel 3750 6250 2    50   Input ~ 0
S_UN_B
Text GLabel 3750 6350 2    50   Input ~ 0
S_UN_C
Text GLabel 3750 6450 2    50   Input ~ 0
S_UN_D
Text GLabel 3750 3700 2    50   Input ~ 0
M_UN_A
Text GLabel 3750 3800 2    50   Input ~ 0
M_UN_B
Text GLabel 3750 3900 2    50   Input ~ 0
M_UN_C
Text GLabel 3750 4000 2    50   Input ~ 0
M_UN_D
Text GLabel 6300 3800 2    50   Input ~ 0
M_DE_B
Text GLabel 6500 3600 2    50   Input ~ 0
M_DE_A
Text GLabel 6800 3900 2    50   Input ~ 0
M_DE_C
Text GLabel 6300 4000 2    50   Input ~ 0
M_DE_D
Wire Wire Line
	6800 3900 6700 3900
Connection ~ 6700 3900
Wire Wire Line
	6500 3600 6400 3600
Wire Wire Line
	6400 3600 6400 3700
Connection ~ 6400 3700
Wire Wire Line
	6400 3700 6300 3700
Connection ~ 6950 2800
Wire Wire Line
	6950 2800 7000 2800
Text GLabel 6550 6050 2    50   Input ~ 0
S_DE_A
Text GLabel 6300 6250 2    50   Input ~ 0
S_DE_B
Text GLabel 6800 6350 2    50   Input ~ 0
S_DE_C
Text GLabel 6300 6450 2    50   Input ~ 0
S_DE_D
Wire Wire Line
	6800 6350 6700 6350
Connection ~ 6700 6350
Wire Wire Line
	6550 6050 6450 6050
Wire Wire Line
	6450 6050 6450 6150
Connection ~ 6450 6150
Wire Wire Line
	6450 6150 7150 6150
Text GLabel 4000 1250 2    50   Input ~ 0
H_UN_A
Text GLabel 4500 1350 2    50   Input ~ 0
H_UN_B
Text GLabel 3750 1450 2    50   Input ~ 0
H_UN_C
Text GLabel 3750 1550 2    50   Input ~ 0
H_UN_D
Wire Wire Line
	4000 1250 3900 1250
Connection ~ 3900 1250
Wire Wire Line
	4500 1350 4400 1350
Connection ~ 4400 1350
Text GLabel 6300 1250 2    50   Input ~ 0
H_DE_A
Text GLabel 6300 1450 2    50   Input ~ 0
H_DE_C
Text GLabel 6300 1550 2    50   Input ~ 0
H_DE_D
Wire Wire Line
	7900 500  5000 500 
Wire Wire Line
	7900 1200 7900 500 
Wire Wire Line
	7200 1050 6500 1050
Wire Wire Line
	7800 1200 7900 1200
Wire Wire Line
	7200 1250 6650 1250
Wire Wire Line
	6400 1150 7200 1150
$Comp
L 74xx:74LS20 U?
U 2 1
P 7500 1200
AR Path="/5E142A7A/5F0894B4" Ref="U?"  Part="2" 
AR Path="/5E142A7A/5F058E0C/5F0894B4" Ref="U2"  Part="2" 
F 0 "U2" H 7500 1575 50  0000 C CNN
F 1 "74LS20" H 7500 1484 50  0000 C CNN
F 2 "Package_DIP:DIP-14_W7.62mm" H 7500 1200 50  0001 C CNN
F 3 "http://www.ti.com/lit/gpn/sn74LS20" H 7500 1200 50  0001 C CNN
	2    7500 1200
	1    0    0    -1  
$EndComp
Wire Wire Line
	7200 1350 7150 1350
Text GLabel 6750 1350 2    50   Input ~ 0
H_DE_B
Wire Wire Line
	6950 1700 7150 1700
Wire Wire Line
	7150 1700 7150 1350
Wire Wire Line
	6950 1700 6950 2800
Wire Wire Line
	6750 1350 6650 1350
Connection ~ 6650 1350
Wire Wire Line
	2550 6750 2550 6850
Wire Wire Line
	2550 6750 2550 6650
Connection ~ 2550 6750
Connection ~ 2550 6650
Wire Wire Line
	2250 5350 2250 6750
Wire Wire Line
	2000 6950 2750 6950
Wire Wire Line
	2000 6750 2250 6750
Connection ~ 2250 6750
Wire Wire Line
	2250 6750 2250 7700
Text Notes 3700 6850 0    79   ~ 0
Seconds section
Text Notes 3700 4400 0    79   ~ 0
Minutes section
Text Notes 3700 2050 0    79   ~ 0
Hours section\n24h format
Text Notes 7100 6900 0    118  ~ 24
Time counting logic
Text Notes 850  7300 0    59   ~ 0
Seconds reset
Text Notes 8800 5200 0    59   ~ 0
Minutes increase
Text Notes 8850 2700 0    59   ~ 0
Hours increase
$EndSCHEMATC
